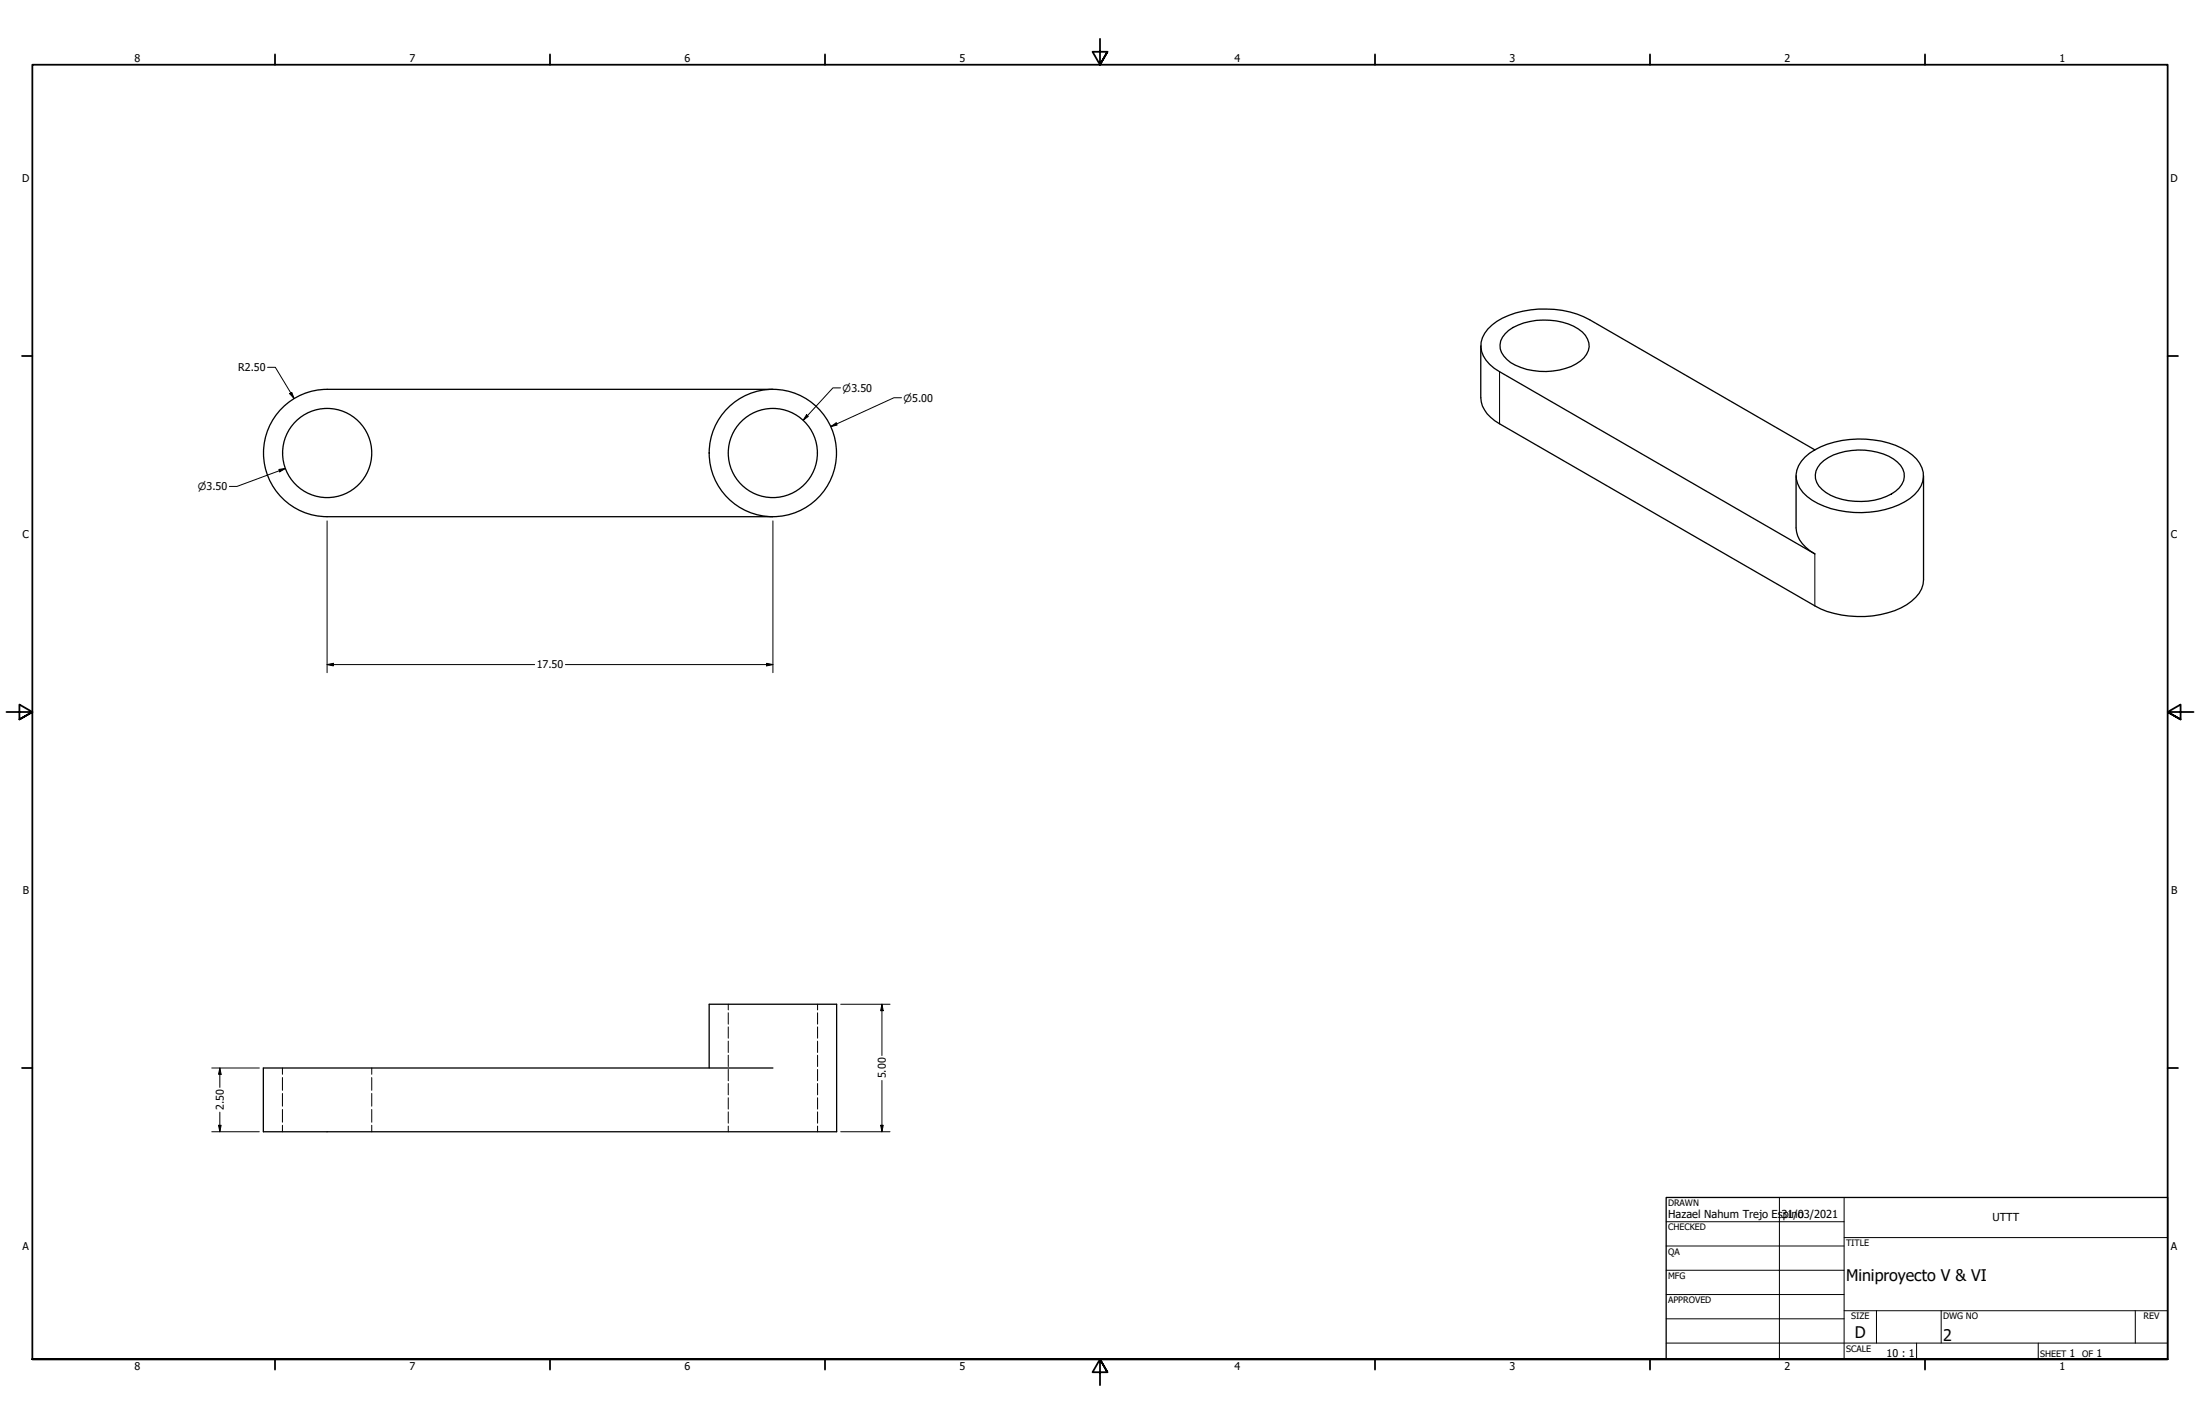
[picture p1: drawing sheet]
<svg xmlns="http://www.w3.org/2000/svg" width="864mm" height="559mm" viewBox="0 0 864 559" stroke-linecap="round" stroke-linejoin="round" font-family="sans-serif">
<!-- layer: Hidden (ANSI) -->
<g fill="none" stroke="#000" stroke-width=".39">
<path d="M285.9 394.1v2.2M285.9 397.4v4.5M320.9 394.1v2.2M320.9 397.4v4.5M110.9 419.1v2.5M145.9 419.1v2.5M285.9 403v4.4M285.9 408.6v4.4M285.9 414.1v4.4M285.9 419.7v4.4M320.9 403v4.4M320.9 408.6v4.4"/>
<path d="M320.9 414.1v4.4M320.9 419.7v4.4M110.9 422.8v5.1M110.9 429.1v5M110.9 435.4v5M145.9 422.8v5.1M145.9 429.1v5M145.9 435.4v5M285.9 425.2v4.4M285.9 430.8v4.4M285.9 436.3v4.5M320.9 425.2v4.4"/>
<path d="M320.9 430.8v4.4M320.9 436.3v4.5M110.9 441.6v2.5M145.9 441.6v2.5M285.9 441.9v2.2M320.9 441.9v2.2"/>
</g>
<!-- layer: Visible (ANSI) -->
<g fill="none" stroke="#000" stroke-width=".51">
<path d="M581.3 135.7v20.4a12.5 12.5 0 0 0 7.3 10.2l123.8 71.4a39 39 0 0 0 36.1-.4 12.1 12.1 0 0 0 6.6-9.8v-40.8M590.9 130.9a22.3 22.3 0 0 1 17.4-5.2 19.9 19.9 0 0 1 14.1 5.9 6.7 6.7 0 0 1-2 10.1 26.5 26.5 0 0 1-27.4 .6 7.6 7.6 0 0 1-3.9-8.5zM128.4 152.8h175M128.4 152.8a25 25 0 0 0-25 25 25 25 0 0 0 25 25M708.5 179.4a31.3 31.3 0 0 1 20.8-7.1 33.4 33.4 0 0 1 21.5 6.3 9.7 9.7 0 0 1 .8 15.5 32.6 32.6 0 0 1-23.9 7 30 30 0 0 1-19.9-7.8 9.3 9.3 0 0 1 .7-13.9zM712.4 176.5l-88.4-51a39.1 39.1 0 0 0-36.4 .6 11.8 11.8 0 0 0-6.3 10 12.6 12.6 0 0 0 7.3 9.8l123.8 71.5a13 13 0 0 1-7.4-10.3v-20.4M714.6 182a23.4 23.4 0 0 1 20-5 16.4 16.4 0 0 1 12.4 7.1 6.9 6.9 0 0 1-2.8 8.6 26.7 26.7 0 0 1-27.4 .6 7.2 7.2 0 0 1-3.3-9.9zM128.4 202.8h175M278.4 419.1v-25h50v50h-225v-25h200"/>
<circle cx="128.4" cy="177.8" r="17.5"/>
<circle cx="303.4" cy="177.8" r="17.5"/>
<circle cx="303.4" cy="177.8" r="25"/>
</g>
<!-- layer: Visible Narrow (ANSI) -->
<path d="M588.6 145.9v20.4M712.4 217.4v20.3" fill="none" stroke="#000" stroke-width=".39"/>
<!-- layer: Border (ANSI) -->
<g fill="none" stroke="#000" stroke-width=".7">
<path d="M431.8 15.2v10.2l-2.9-5.1h5.8l-2.9 5.1 2.9-5.1M107.9 21.3v4.1M215.9 21.3v4.1M323.8 21.3v4.1M539.8 21.3v4.1M647.7 21.3v4.1M755.6 21.3v4.1M8.6 139.7h4.1M850.9 139.7h4.1M2.5 279.4h10.2l-5.1-2.9v5.8l5.1-2.9-5.1 2.9M861.1 279.4h-10.2l5.1-2.9v5.8l-5.1-2.9 5.1 2.9M8.6 419.1h4.1"/>
<path d="M850.9 419.1h4.1M12.7 533.4v-508h838.2v508h-838.2h838.2M107.9 533.4v4.1M215.9 533.4v4.1M323.8 533.4v4.1M434.7 538.5l-2.9-5.1 2.9 5.1h-5.8l2.9-5.1v10.2M539.8 533.4v4.1M647.7 533.4v4.1M755.6 533.4v4.1"/>
</g>
<!-- layer: Title (ANSI) -->
<g fill="none" stroke="#000" stroke-width=".39">
<path d="M654 479.4h69.9M698.5 469.9v63.5M723.9 469.9v63.5M654 488.9h69.9M654 498.5h69.9M723.9 485.6h127M654 508h69.9M654 517.5h69.9M723.9 514.3h127M736.6 514.3v12.7M762 514.3v12.7M838.2 514.3v12.7"/>
<path d="M654 527h196.9M752.3 527v6.4M800.1 527v6.4"/>
</g>
<path d="M654 469.9h196.9v63.5h-196.9z" fill="none" stroke="#000" stroke-width=".51"/>
<!-- layer: Dimension (ANSI) -->
<g fill="none" stroke="#000" stroke-width=".39">
<path d="M105 144.1h3.1l7.3 12.3M113.7 154.5l.9-.5 .8 2.4zM329.9 152.2h-2.9l-11.7 12.7M353.9 156.1h-3l-24.8 11.3M316.6 162.8l.7 .6-2 1.5zM326.1 167.4l2.1-1.5 .4 .9zM109.5 184.2l2.5-.4-2.2 1.4zM112 183.8l-19 7.1h-3M128.4 204.4v59.6M303.4 204.4v59.6M128.4 260.8l2.5-.5v1zM128.4 260.8h81.5"/>
<path d="M221.9 260.8h81.5M300.9 260.3l2.5 .5-2.5 .5zM330 394.1h19.4M346.2 394.1l.5 2.5h-1zM346.2 394.1v20.1M83.1 419.1h18.7M86.3 419.1l.5 2.5h-1zM86.3 419.1v7.6M86.3 436.4v7.7M346.2 424v20.1M83.1 444.1h18.7M85.8 441.6h1l-.5 2.5z"/>
<path d="M330 444.1h19.4M345.7 441.6h1l-.5 2.5z"/>
</g>
<g fill="#000">
<path d="M113.7 154.5l.9-.5 .8 2.4z" fill-rule="evenodd"/>
<path d="M316.6 162.8l.7 .6-2 1.5z" fill-rule="evenodd"/>
<path d="M326.1 167.4l2.1-1.5 .4 .9z" fill-rule="evenodd"/>
<path d="M109.5 184.2l2.5-.4-2.2 1.4z" fill-rule="evenodd"/>
<path d="M128.4 260.8l2.5-.5v1z" fill-rule="evenodd"/>
<path d="M300.9 260.3l2.5 .5-2.5 .5z" fill-rule="evenodd"/>
<path d="M346.2 394.1l.5 2.5h-1z" fill-rule="evenodd"/>
<path d="M86.3 419.1l.5 2.5h-1z" fill-rule="evenodd"/>
<path d="M85.8 441.6h1l-.5 2.5z" fill-rule="evenodd"/>
<path d="M345.7 441.6h1l-.5 2.5z" fill-rule="evenodd"/>
</g>
<g font-size="6.3">
<text x="724.7" y="502.8">Miniproyecto V &amp; VI</text>
<text x="728.1" y="524.9">D</text>
<text x="762.8" y="526.3">2</text>
</g>
<g font-size="4.3">
<text x="654.8" y="477.8">Hazael Nahum Trejo Es</text>
<text x="699.3" y="478">3p1in/o</text>
<text x="705.7" y="478">03/2021</text>
<text x="782.1" y="479.3">UTTT</text>
</g>
<g font-size="4.2">
<text x="52.8" y="24.4">8</text>
<text x="160.8" y="24.4">7</text>
<text x="268.7" y="24.4">6</text>
<text x="376.7" y="24.4">5</text>
<text x="484.6" y="24.4">4</text>
<text x="592.6" y="24.4">3</text>
<text x="700.5" y="24.4">2</text>
<text x="808.5" y="24.4">1</text>
<text x="8.8" y="71.4">D</text>
<text x="852" y="71.4">D</text>
<text x="93.5" y="145.7">R2.50</text>
<text x="8.9" y="211.1">C</text>
<text x="852.2" y="211.1">C</text>
<text x="210.7" y="262.3">17.50</text>
<text x="9" y="350.8">B</text>
<text x="852.2" y="350.8">B</text>
<text x="347.7" y="423.2" transform="rotate(-90 347.7 423.2)">5.00</text>
<text x="87.8" y="435.7" transform="rotate(-90 87.8 435.7)">2.50</text>
<text x="8.9" y="490.5">A</text>
<text x="852.2" y="490.5">A</text>
<text x="740.6" y="532.6">10 : 1</text>
<text x="812.4" y="532.6">1</text>
<text x="823" y="532.6">1</text>
<text x="52.8" y="537.5">8</text>
<text x="160.8" y="537.5">7</text>
<text x="268.7" y="537.5">6</text>
<text x="376.7" y="537.5">5</text>
<text x="484.6" y="537.5">4</text>
<text x="592.6" y="537.5">3</text>
<text x="700.5" y="537.5">2</text>
<text x="808.5" y="537.5">1</text>
</g>
<g font-size="3.9">
<text x="330.8" y="153.7">⌀3.50</text>
<text x="354.7" y="157.6">⌀5.00</text>
<text x="77.7" y="192.3">⌀3.50</text>
</g>
<g font-size="3.5">
<text x="654.8" y="473.2">DRAWN</text>
<text x="654.8" y="482.8">CHECKED</text>
<text x="724.7" y="488.9">TITLE</text>
<text x="654.8" y="492.3">QA</text>
<text x="654.8" y="501.8">MFG</text>
<text x="654.8" y="511.4">APPROVED</text>
<text x="726.7" y="517.7">SIZE</text>
<text x="762.8" y="517.7">DWG NO</text>
<text x="841.4" y="517.7">REV</text>
<text x="724.7" y="530.4">SCALE</text>
<text x="800.9" y="532.6">SHEET</text>
<text x="817.4" y="532.6">OF</text>
</g>
</svg>
